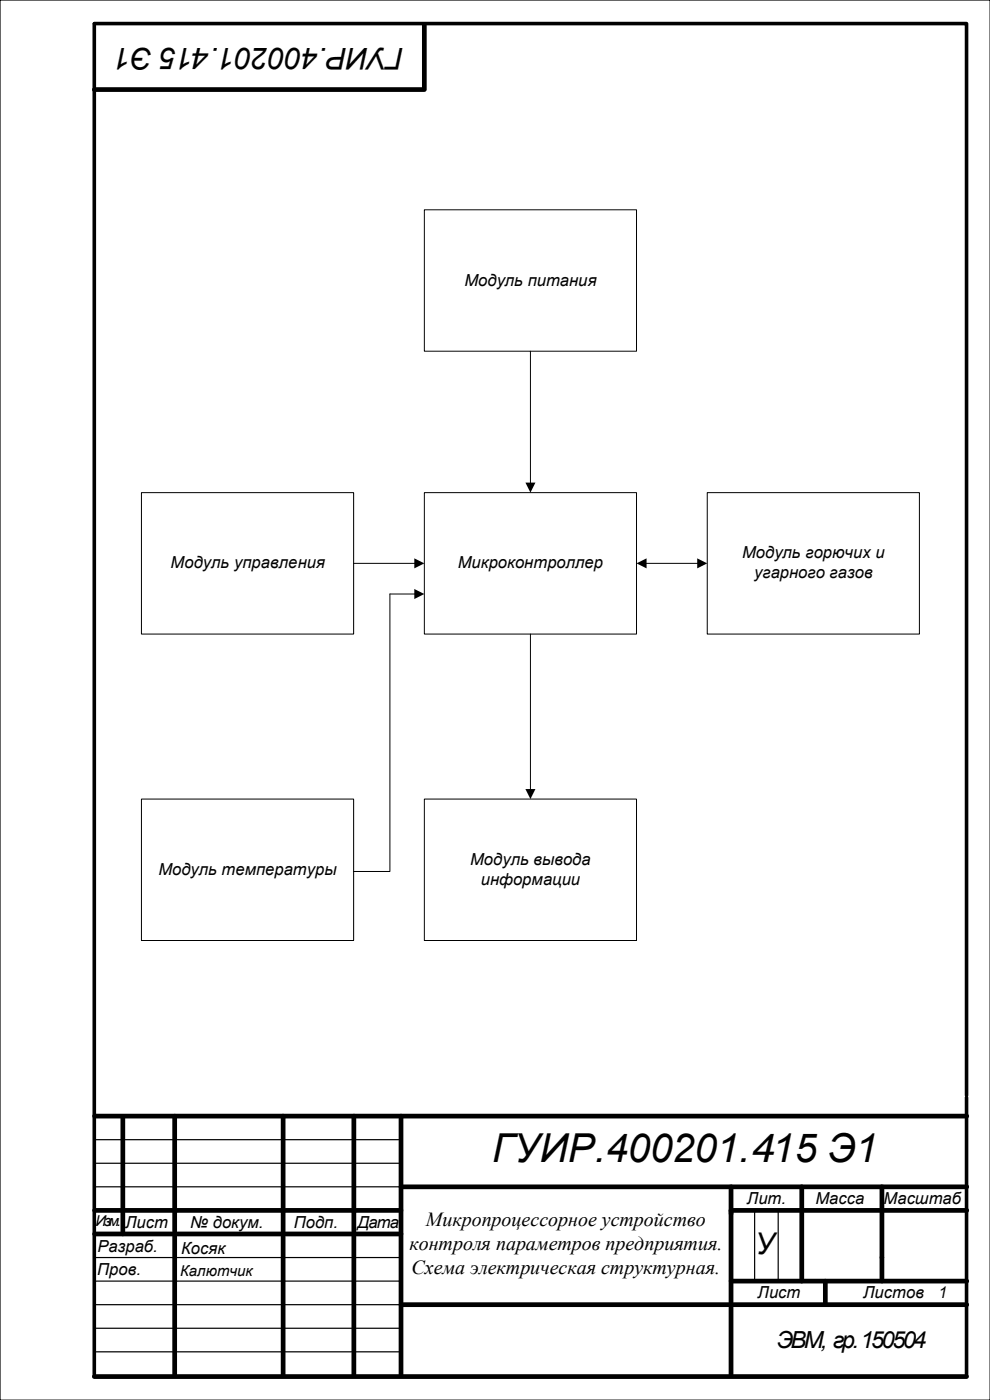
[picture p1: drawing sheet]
<svg xmlns="http://www.w3.org/2000/svg" width="210mm" height="297mm" viewBox="0 0 210 297" stroke-linecap="round" stroke-linejoin="round" font-family="sans-serif">
<path d="M0 0h210v297h-210zM20.1 241.8h65M20.1 246.8h65M20.1 251.7h65M160.1 256.8v15M165.1 256.8v15M20.1 266.8h65M20.1 271.8h65M20.1 276.7h65M20.1 281.7h65M20.1 286.8h65" fill="none" stroke="#000" stroke-width=".25"/>
<path d="M20 5h185v227.4M20 5.1v286.9M205 232.8v59.2" fill="none" stroke="#000" stroke-width=".76"/>
<g fill="none" stroke="#000" stroke-width="1">
<path d="M90 5.4v13.6h-70M20.1 236.7h184.9M26.1 237.3v24.4M37 236.7v55.1M60 236.7v55.1M75 236.7v55.1M85.1 236.7v55.1M20.1 256.8h65M85.1 251.7h119.9M155 251.7v40.1M155 256.8h50M170 251.7v20.1"/>
<path d="M187 251.7v20.1M20.1 261.7h65M85.1 276.7h119.9M155 271.8h50M175 271.8v4.9M20 292h185"/>
</g>
<path d="M90 104.5h45v30h-45z" fill-rule="evenodd" fill="#fff"/>
<path d="M90 104.5h45v30h-45z" fill="none" stroke="#000" stroke-width=".21"/>
<path d="M30 104.5h45v30h-45z" fill-rule="evenodd" fill="#fff"/>
<path d="M30 104.5h45v30h-45z" fill="none" stroke="#000" stroke-width=".21"/>
<path d="M30 169.5h45v30h-45z" fill-rule="evenodd" fill="#fff"/>
<path d="M30 169.5h45v30h-45z" fill="none" stroke="#000" stroke-width=".21"/>
<path d="M150 104.5h45v30h-45z" fill-rule="evenodd" fill="#fff"/>
<path d="M150 104.5h45v30h-45z" fill="none" stroke="#000" stroke-width=".21"/>
<path d="M90 44.5h45v30h-45z" fill-rule="evenodd" fill="#fff"/>
<path d="M90 44.5h45v30h-45zM82.7 126v58.9h-7.8" fill="none" stroke="#000" stroke-width=".21"/>
<path d="M90 169.5h45v30h-45z" fill-rule="evenodd" fill="#fff"/>
<path d="M112.5 74.5v28.1M75 119.5h13.1M136.9 119.5h11.2M82.7 126h5.4M112.5 134.5v33.1M90 169.5h45v30h-45z" fill="none" stroke="#000" stroke-width=".21"/>
<path d="M87.9 118.4l2.1 1.1-2.1 1.1zM111.4 102.4h2.2l-1.1 2.1zM147.9 118.4l2.1 1.1-2.1 1.1zM87.9 124.9l2.1 1.1-2.1 1.1zM135 119.5l2.1-1.1v2.2zM111.4 167.4h2.2l-1.1 2.1z" fill="#000"/>
<text font-size="8.5" x="104.4" y="246.6">ГУИР.400201.415 Э1</text>
<text font-size="6.4" x="85.7" y="10.1" transform="rotate(-180 85.7 10.1)">ГУИР.400201.415 Э1</text>
<text font-size="6.3" x="160.1" y="265.9">У</text>
<text font-size="5" x="164.8" y="286">ЭВМ, гр. 150504</text>
<g font-size="4.2">
<text x="90.3" y="260">Микропроцессорное устройство</text>
<text x="86.8" y="265.1">контроля параметров предприятия.</text>
<text x="87.3" y="270.2">Схема электрическая структурная.</text>
</g>
<g font-size="3.5">
<text x="98.5" y="60.6">Модуль питания</text>
<text x="157.4" y="118.5">Модуль горючих и</text>
<text x="36.2" y="120.6">Модуль управления</text>
<text x="97.1" y="120.6">Микроконтроллер</text>
<text x="160" y="122.7">угарного газов</text>
<text x="33.6" y="185.6">Модуль температуры</text>
<text x="99.7" y="183.5">Модуль вывода</text>
<text x="102" y="187.7">информации</text>
<text x="158.4" y="255.3">Лит.</text>
<text x="172.9" y="255.3">Масса</text>
<text x="187.4" y="255.3">Масштаб</text>
<text x="26.6" y="260.5">Лист</text>
<text x="40.3" y="260.4">№ докум.</text>
<text x="62.3" y="260.5">Подп.</text>
<text x="75.8" y="260.4">Дата</text>
<text x="20.7" y="265.5">Разраб.</text>
<text x="38.4" y="265.9">Косяк</text>
<text x="20.6" y="270.5">Пров.</text>
<text x="160.7" y="275.3">Лист</text>
<text x="183.1" y="275.3">Листов</text>
<text x="198.9" y="275.4">1</text>
</g>
<g font-size="3.2">
<text x="20.3" y="260.1">Изм.</text>
<text x="38.2" y="270.7">Калютчик</text>
</g>
</svg>
